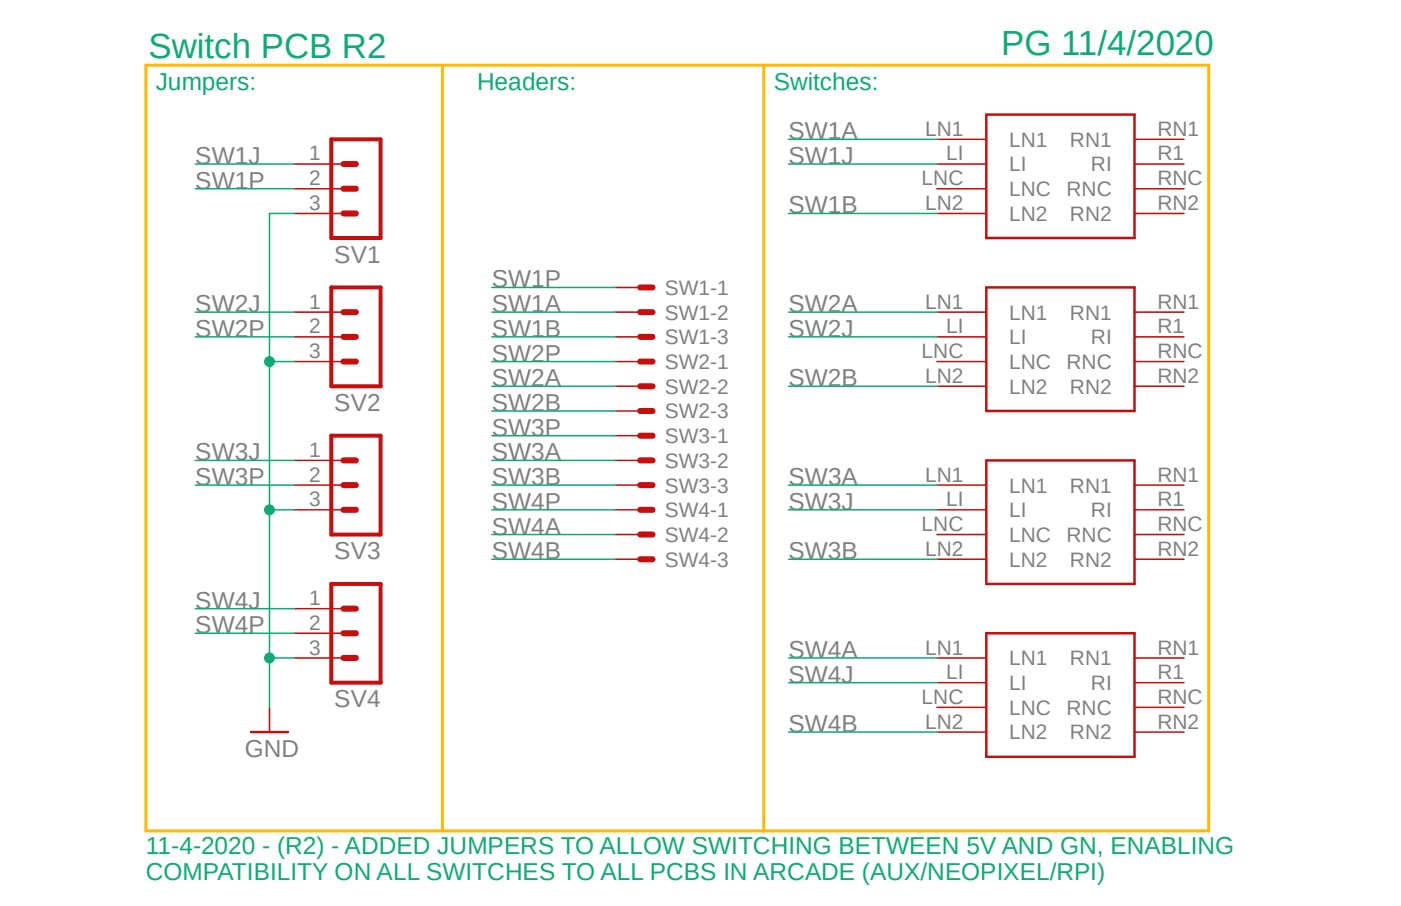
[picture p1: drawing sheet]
<?xml version="1.0" encoding="utf-8"?>
<!DOCTYPE eagle SYSTEM "eagle.dtd">
<eagle version="9.5.2">
<drawing>
<settings>
<setting alwaysvectorfont="no"/>
<setting verticaltext="up"/>
</settings>
<grid distance="0.1" unitdist="inch" unit="inch" style="lines" multiple="1" display="no" altdistance="0.01" altunitdist="inch" altunit="inch"/>
<schematic xreflabel="%F%N/%S.%C%R" xrefpart="/%S.%C%R">
<libraries>
<library name="Arcade Switch">
<symbols>
<symbol name="ARCADESWITCH">
<wire x1="0" y1="0" x2="0" y2="12.7" width="0.254" layer="94"/>
<wire x1="0" y1="12.7" x2="15.24" y2="12.7" width="0.254" layer="94"/>
<wire x1="15.24" y1="12.7" x2="15.24" y2="0" width="0.254" layer="94"/>
<wire x1="15.24" y1="0" x2="0" y2="0" width="0.254" layer="94"/>
<pin name="LN1" x="-5.08" y="10.16" length="middle"/>
<pin name="LI" x="-5.08" y="7.62" length="middle"/>
<pin name="LNC" x="-5.08" y="5.08" length="middle"/>
<pin name="LN2" x="-5.08" y="2.54" length="middle"/>
<pin name="RN1" x="20.32" y="10.16" length="middle" rot="R180"/>
<pin name="RI" x="20.32" y="7.62" length="middle" rot="R180"/>
<pin name="RN2" x="20.32" y="2.54" length="middle" rot="R180"/>
<pin name="RNC" x="20.32" y="5.08" length="middle" rot="R180"/>
</symbol>
</symbols>
<devicesets>
<deviceset name="ARCADESWITCH">
<gates>
<gate name="G$1" symbol="ARCADESWITCH" x="-7.62" y="-7.62"/>
</gates>
<devices>
<device name="" package="ARCADESWITCH">
<connects>
<connect gate="G$1" pin="LI" pad="LI"/>
<connect gate="G$1" pin="LN1" pad="LN1"/>
<connect gate="G$1" pin="LN2" pad="LN2"/>
<connect gate="G$1" pin="LNC" pad="LNC"/>
<connect gate="G$1" pin="RI" pad="R1"/>
<connect gate="G$1" pin="RN1" pad="RN1"/>
<connect gate="G$1" pin="RN2" pad="RN2"/>
<connect gate="G$1" pin="RNC" pad="RNC"/>
</connects>
<technologies>
<technology name=""/>
</technologies>
</device>
</devices>
</deviceset>
</devicesets>
</library>
<library name="PulseOximeterECG_AU">
<symbols>
<symbol name="GND">
<wire x1="-1.905" y1="0" x2="1.905" y2="0" width="0.254" layer="94"/>
<pin name="GND" x="0" y="2.54" visible="off" length="short" direction="sup" rot="R270"/>
<text x="-2.54" y="-2.54" size="1.778" layer="96">&gt;VALUE</text>
</symbol>
</symbols>
<devicesets>
<deviceset name="GND" prefix="GND">
<gates>
<gate name="1" symbol="GND" x="0" y="0"/>
</gates>
<devices>
<device name="">
<technologies>
<technology name=""/>
</technologies>
</device>
</devices>
</deviceset>
</devicesets>
</library>
<library name="con-molex">
<symbols>
<symbol name="MV">
<wire x1="1.27" y1="0" x2="0" y2="0" width="0.6096" layer="94"/>
<text x="2.54" y="-0.762" size="1.524" layer="95">&gt;NAME</text>
<text x="-0.762" y="1.397" size="1.778" layer="96">&gt;VALUE</text>
<pin name="S" x="-2.54" y="0" visible="off" length="short" direction="pas"/>
</symbol>
<symbol name="M">
<wire x1="1.27" y1="0" x2="0" y2="0" width="0.6096" layer="94"/>
<text x="2.54" y="-0.762" size="1.524" layer="95">&gt;NAME</text>
<pin name="S" x="-2.54" y="0" visible="off" length="short" direction="pas"/>
</symbol>
</symbols>
<devicesets>
<deviceset name="KK-156-3" prefix="X" uservalue="yes">
<gates>
<gate name="-1" symbol="MV" x="0" y="0" addlevel="always" swaplevel="1"/>
<gate name="-2" symbol="M" x="0" y="-2.54" addlevel="always" swaplevel="1"/>
<gate name="-3" symbol="M" x="0" y="-5.08" addlevel="always" swaplevel="1"/>
</gates>
<devices>
<device name="" package="KK-156-3">
<connects>
<connect gate="-1" pin="S" pad="1"/>
<connect gate="-2" pin="S" pad="2"/>
<connect gate="-3" pin="S" pad="3"/>
</connects>
<package3dinstances>
<package3dinstance package3d_urn="urn:adsk.eagle:package:8078801/1"/>
</package3dinstances>
<technologies>
<technology name="">
<attribute name="MF" value="MOLEX" constant="no"/>
<attribute name="MPN" value="" constant="no"/>
<attribute name="OC_FARNELL" value="unknown" constant="no"/>
<attribute name="OC_NEWARK" value="unknown" constant="no"/>
<attribute name="POPULARITY" value="1" constant="no"/>
</technology>
</technologies>
</device>
</devices>
</deviceset>
</devicesets>
</library>
<library name="con-lstb">
<symbols>
<symbol name="MA03-1">
<wire x1="3.81" y1="-5.08" x2="-1.27" y2="-5.08" width="0.4064" layer="94"/>
<wire x1="1.27" y1="2.54" x2="2.54" y2="2.54" width="0.6096" layer="94"/>
<wire x1="1.27" y1="0" x2="2.54" y2="0" width="0.6096" layer="94"/>
<wire x1="1.27" y1="-2.54" x2="2.54" y2="-2.54" width="0.6096" layer="94"/>
<wire x1="-1.27" y1="5.08" x2="-1.27" y2="-5.08" width="0.4064" layer="94"/>
<wire x1="3.81" y1="-5.08" x2="3.81" y2="5.08" width="0.4064" layer="94"/>
<wire x1="-1.27" y1="5.08" x2="3.81" y2="5.08" width="0.4064" layer="94"/>
<text x="-1.27" y="-7.62" size="1.778" layer="96">&gt;VALUE</text>
<text x="-1.27" y="5.842" size="1.778" layer="95">&gt;NAME</text>
<pin name="1" x="7.62" y="-2.54" visible="pad" length="middle" direction="pas" swaplevel="1" rot="R180"/>
<pin name="2" x="7.62" y="0" visible="pad" length="middle" direction="pas" swaplevel="1" rot="R180"/>
<pin name="3" x="7.62" y="2.54" visible="pad" length="middle" direction="pas" swaplevel="1" rot="R180"/>
</symbol>
</symbols>
<devicesets>
<deviceset name="MA03-1" prefix="SV" uservalue="yes">
<gates>
<gate name="G$1" symbol="MA03-1" x="0" y="0"/>
</gates>
<devices>
<device name="" package="MA03-1">
<connects>
<connect gate="G$1" pin="1" pad="1"/>
<connect gate="G$1" pin="2" pad="2"/>
<connect gate="G$1" pin="3" pad="3"/>
</connects>
<package3dinstances>
<package3dinstance package3d_urn="urn:adsk.eagle:package:8339/1"/>
</package3dinstances>
<technologies>
<technology name="">
<attribute name="MF" value="" constant="no"/>
<attribute name="MPN" value="" constant="no"/>
<attribute name="OC_FARNELL" value="unknown" constant="no"/>
<attribute name="OC_NEWARK" value="unknown" constant="no"/>
<attribute name="POPULARITY" value="48" constant="no"/>
</technology>
</technologies>
</device>
</devices>
</deviceset>
</devicesets>
</library>
</libraries>
<attributes>
</attributes>
<variantdefs>
</variantdefs>
<classes>
<class number="0" name="default" width="0" drill="0">
</class>
</classes>
<parts>
<part name="U$1" library="Arcade Switch" deviceset="ARCADESWITCH" device=""/>
<part name="U$2" library="Arcade Switch" deviceset="ARCADESWITCH" device=""/>
<part name="U$3" library="Arcade Switch" deviceset="ARCADESWITCH" device=""/>
<part name="U$4" library="Arcade Switch" deviceset="ARCADESWITCH" device=""/>
<part name="SW1" library="con-molex" deviceset="KK-156-3" device="" package3d_urn="urn:adsk.eagle:package:8078801/1"/>
<part name="SW2" library="con-molex" deviceset="KK-156-3" device="" package3d_urn="urn:adsk.eagle:package:8078801/1"/>
<part name="SW3" library="con-molex" deviceset="KK-156-3" device="" package3d_urn="urn:adsk.eagle:package:8078801/1"/>
<part name="SW4" library="con-molex" deviceset="KK-156-3" device="" package3d_urn="urn:adsk.eagle:package:8078801/1"/>
<part name="SV4" library="con-lstb" deviceset="MA03-1" device="" package3d_urn="urn:adsk.eagle:package:8339/1"/>
<part name="SV3" library="con-lstb" deviceset="MA03-1" device="" package3d_urn="urn:adsk.eagle:package:8339/1"/>
<part name="SV1" library="con-lstb" deviceset="MA03-1" device="" package3d_urn="urn:adsk.eagle:package:8339/1"/>
<part name="SV2" library="con-lstb" deviceset="MA03-1" device="" package3d_urn="urn:adsk.eagle:package:8339/1"/>
<part name="GND3" library="PulseOximeterECG_AU" deviceset="GND" device=""/>
</parts>
<sheets>
<sheet>
<plain>
<wire x1="-55.88" y1="76.2" x2="-55.88" y2="-2.54" width="0.3048" layer="90"/>
<wire x1="-55.88" y1="-2.54" x2="7.62" y2="-2.54" width="0.3048" layer="90"/>
<wire x1="7.62" y1="-2.54" x2="53.34" y2="-2.54" width="0.3048" layer="90"/>
<wire x1="53.34" y1="-2.54" x2="53.34" y2="76.2" width="0.3048" layer="90"/>
<wire x1="53.34" y1="76.2" x2="7.62" y2="76.2" width="0.3048" layer="90"/>
<wire x1="-55.88" y1="76.2" x2="7.62" y2="76.2" width="0.3048" layer="90"/>
<wire x1="7.62" y1="76.2" x2="7.62" y2="-2.54" width="0.3048" layer="90"/>
<text x="8.636" y="73.66" size="1.778" layer="91">Switches:</text>
<text x="-21.844" y="73.66" size="1.778" layer="91">Headers:</text>
<text x="-55.626" y="76.962" size="2.54" layer="91">Switch PCB R2</text>
<text x="32.004" y="77.216" size="2.54" layer="91">PG 11/4/2020</text>
<wire x1="-25.4" y1="76.2" x2="-25.4" y2="-2.54" width="0.3048" layer="90"/>
<text x="-54.864" y="73.66" size="1.778" layer="91">Jumpers:</text>
<text x="-55.88" y="-7.62" size="1.778" layer="91">11-4-2020 - (R2) - ADDED JUMPERS TO ALLOW SWITCHING BETWEEN 5V AND GN, ENABLING 
COMPATIBILITY ON ALL SWITCHES TO ALL PCBS IN ARCADE (AUX/NEOPIXEL/RPI)</text>
</plain>
<instances>
<instance part="U$1" gate="G$1" x="30.48" y="58.42" smashed="yes"/>
<instance part="U$2" gate="G$1" x="30.48" y="40.64" smashed="yes"/>
<instance part="U$3" gate="G$1" x="30.48" y="22.86" smashed="yes"/>
<instance part="U$4" gate="G$1" x="30.48" y="5.08" smashed="yes"/>
<instance part="SW1" gate="-1" x="-5.08" y="53.34" smashed="yes">
<attribute name="NAME" x="-2.54" y="52.578" size="1.524" layer="95"/>
<attribute name="VALUE" x="-5.842" y="54.737" size="1.778" layer="96"/>
</instance>
<instance part="SW1" gate="-2" x="-5.08" y="50.8" smashed="yes">
<attribute name="NAME" x="-2.54" y="50.038" size="1.524" layer="95"/>
</instance>
<instance part="SW1" gate="-3" x="-5.08" y="48.26" smashed="yes">
<attribute name="NAME" x="-2.54" y="47.498" size="1.524" layer="95"/>
</instance>
<instance part="SW2" gate="-1" x="-5.08" y="45.72" smashed="yes">
<attribute name="NAME" x="-2.54" y="44.958" size="1.524" layer="95"/>
<attribute name="VALUE" x="-5.842" y="47.117" size="1.778" layer="96"/>
</instance>
<instance part="SW2" gate="-2" x="-5.08" y="43.18" smashed="yes">
<attribute name="NAME" x="-2.54" y="42.418" size="1.524" layer="95"/>
</instance>
<instance part="SW2" gate="-3" x="-5.08" y="40.64" smashed="yes">
<attribute name="NAME" x="-2.54" y="39.878" size="1.524" layer="95"/>
</instance>
<instance part="SW3" gate="-1" x="-5.08" y="38.1" smashed="yes">
<attribute name="NAME" x="-2.54" y="37.338" size="1.524" layer="95"/>
<attribute name="VALUE" x="-5.842" y="39.497" size="1.778" layer="96"/>
</instance>
<instance part="SW3" gate="-2" x="-5.08" y="35.56" smashed="yes">
<attribute name="NAME" x="-2.54" y="34.798" size="1.524" layer="95"/>
</instance>
<instance part="SW3" gate="-3" x="-5.08" y="33.02" smashed="yes">
<attribute name="NAME" x="-2.54" y="32.258" size="1.524" layer="95"/>
</instance>
<instance part="SW4" gate="-1" x="-5.08" y="30.48" smashed="yes">
<attribute name="NAME" x="-2.54" y="29.718" size="1.524" layer="95"/>
<attribute name="VALUE" x="-5.842" y="31.877" size="1.778" layer="96"/>
</instance>
<instance part="SW4" gate="-2" x="-5.08" y="27.94" smashed="yes">
<attribute name="NAME" x="-2.54" y="27.178" size="1.524" layer="95"/>
</instance>
<instance part="SW4" gate="-3" x="-5.08" y="25.4" smashed="yes">
<attribute name="NAME" x="-2.54" y="24.638" size="1.524" layer="95"/>
</instance>
<instance part="SV4" gate="G$1" x="-33.02" y="17.78" smashed="yes" rot="R180">
<attribute name="VALUE" x="-31.75" y="25.4" size="1.778" layer="96" rot="R180"/>
<attribute name="NAME" x="-31.75" y="11.938" size="1.778" layer="95" rot="R180"/>
</instance>
<instance part="SV3" gate="G$1" x="-33.02" y="33.02" smashed="yes" rot="R180">
<attribute name="VALUE" x="-31.75" y="40.64" size="1.778" layer="96" rot="R180"/>
<attribute name="NAME" x="-31.75" y="27.178" size="1.778" layer="95" rot="R180"/>
</instance>
<instance part="SV1" gate="G$1" x="-33.02" y="63.5" smashed="yes" rot="R180">
<attribute name="VALUE" x="-31.75" y="71.12" size="1.778" layer="96" rot="R180"/>
<attribute name="NAME" x="-31.75" y="57.658" size="1.778" layer="95" rot="R180"/>
</instance>
<instance part="SV2" gate="G$1" x="-33.02" y="48.26" smashed="yes" rot="R180">
<attribute name="VALUE" x="-31.75" y="55.88" size="1.778" layer="96" rot="R180"/>
<attribute name="NAME" x="-31.75" y="42.418" size="1.778" layer="95" rot="R180"/>
</instance>
<instance part="GND3" gate="1" x="-43.18" y="7.62" smashed="yes">
<attribute name="VALUE" x="-45.72" y="5.08" size="1.778" layer="96"/>
</instance>
</instances>
<busses>
</busses>
<nets>
<net name="GND" class="0">
<segment>
<pinref part="GND3" gate="1" pin="GND"/>
<pinref part="SV1" gate="G$1" pin="3"/>
<wire x1="-43.18" y1="10.16" x2="-43.18" y2="15.24" width="0.1524" layer="91"/>
<wire x1="-43.18" y1="15.24" x2="-43.18" y2="30.48" width="0.1524" layer="91"/>
<wire x1="-43.18" y1="30.48" x2="-43.18" y2="45.72" width="0.1524" layer="91"/>
<wire x1="-43.18" y1="45.72" x2="-43.18" y2="60.96" width="0.1524" layer="91"/>
<wire x1="-43.18" y1="60.96" x2="-40.64" y2="60.96" width="0.1524" layer="91"/>
<pinref part="SV2" gate="G$1" pin="3"/>
<wire x1="-40.64" y1="45.72" x2="-43.18" y2="45.72" width="0.1524" layer="91"/>
<junction x="-43.18" y="45.72"/>
<pinref part="SV3" gate="G$1" pin="3"/>
<wire x1="-40.64" y1="30.48" x2="-43.18" y2="30.48" width="0.1524" layer="91"/>
<junction x="-43.18" y="30.48"/>
<pinref part="SV4" gate="G$1" pin="3"/>
<wire x1="-40.64" y1="15.24" x2="-43.18" y2="15.24" width="0.1524" layer="91"/>
<junction x="-43.18" y="15.24"/>
</segment>
</net>
<net name="SW4B" class="0">
<segment>
<pinref part="U$4" gate="G$1" pin="LN2"/>
<wire x1="25.4" y1="7.62" x2="10.16" y2="7.62" width="0.1524" layer="91"/>
<label x="10.16" y="7.62" size="1.778" layer="95"/>
</segment>
<segment>
<pinref part="SW4" gate="-3" pin="S"/>
<wire x1="-7.62" y1="25.4" x2="-20.32" y2="25.4" width="0.1524" layer="91"/>
<label x="-20.32" y="25.4" size="1.778" layer="95"/>
</segment>
</net>
<net name="SW4A" class="0">
<segment>
<pinref part="U$4" gate="G$1" pin="LN1"/>
<wire x1="10.16" y1="15.24" x2="25.4" y2="15.24" width="0.1524" layer="91"/>
<label x="10.16" y="15.24" size="1.778" layer="95"/>
</segment>
<segment>
<pinref part="SW4" gate="-2" pin="S"/>
<wire x1="-7.62" y1="27.94" x2="-20.32" y2="27.94" width="0.1524" layer="91"/>
<label x="-20.32" y="27.94" size="1.778" layer="95"/>
</segment>
</net>
<net name="SW3B" class="0">
<segment>
<pinref part="U$3" gate="G$1" pin="LN2"/>
<wire x1="25.4" y1="25.4" x2="10.16" y2="25.4" width="0.1524" layer="91"/>
<label x="10.16" y="25.4" size="1.778" layer="95"/>
</segment>
<segment>
<pinref part="SW3" gate="-3" pin="S"/>
<wire x1="-7.62" y1="33.02" x2="-20.32" y2="33.02" width="0.1524" layer="91"/>
<label x="-20.32" y="33.02" size="1.778" layer="95"/>
</segment>
</net>
<net name="SW3A" class="0">
<segment>
<pinref part="U$3" gate="G$1" pin="LN1"/>
<wire x1="10.16" y1="33.02" x2="25.4" y2="33.02" width="0.1524" layer="91"/>
<label x="10.16" y="33.02" size="1.778" layer="95"/>
</segment>
<segment>
<pinref part="SW3" gate="-2" pin="S"/>
<wire x1="-7.62" y1="35.56" x2="-20.32" y2="35.56" width="0.1524" layer="91"/>
<label x="-20.32" y="35.56" size="1.778" layer="95"/>
</segment>
</net>
<net name="SW2B" class="0">
<segment>
<pinref part="U$2" gate="G$1" pin="LN2"/>
<wire x1="10.16" y1="43.18" x2="25.4" y2="43.18" width="0.1524" layer="91"/>
<label x="10.16" y="43.18" size="1.778" layer="95"/>
</segment>
<segment>
<pinref part="SW2" gate="-3" pin="S"/>
<wire x1="-7.62" y1="40.64" x2="-20.32" y2="40.64" width="0.1524" layer="91"/>
<label x="-20.32" y="40.64" size="1.778" layer="95"/>
</segment>
</net>
<net name="SW2A" class="0">
<segment>
<pinref part="U$2" gate="G$1" pin="LN1"/>
<wire x1="25.4" y1="50.8" x2="10.16" y2="50.8" width="0.1524" layer="91"/>
<label x="10.16" y="50.8" size="1.778" layer="95"/>
</segment>
<segment>
<pinref part="SW2" gate="-2" pin="S"/>
<wire x1="-7.62" y1="43.18" x2="-20.32" y2="43.18" width="0.1524" layer="91"/>
<label x="-20.32" y="43.18" size="1.778" layer="95"/>
</segment>
</net>
<net name="SW1B" class="0">
<segment>
<pinref part="U$1" gate="G$1" pin="LN2"/>
<wire x1="10.16" y1="60.96" x2="25.4" y2="60.96" width="0.1524" layer="91"/>
<label x="10.16" y="60.96" size="1.778" layer="95"/>
</segment>
<segment>
<pinref part="SW1" gate="-3" pin="S"/>
<wire x1="-7.62" y1="48.26" x2="-20.32" y2="48.26" width="0.1524" layer="91"/>
<label x="-20.32" y="48.26" size="1.778" layer="95"/>
</segment>
</net>
<net name="SW1A" class="0">
<segment>
<pinref part="U$1" gate="G$1" pin="LN1"/>
<wire x1="10.16" y1="68.58" x2="25.4" y2="68.58" width="0.1524" layer="91"/>
<label x="10.16" y="68.58" size="1.778" layer="95"/>
</segment>
<segment>
<pinref part="SW1" gate="-2" pin="S"/>
<wire x1="-7.62" y1="50.8" x2="-20.32" y2="50.8" width="0.1524" layer="91"/>
<label x="-20.32" y="50.8" size="1.778" layer="95"/>
</segment>
</net>
<net name="SW1P" class="0">
<segment>
<pinref part="SW1" gate="-1" pin="S"/>
<wire x1="-7.62" y1="53.34" x2="-20.32" y2="53.34" width="0.1524" layer="91"/>
<label x="-20.32" y="53.34" size="1.778" layer="95"/>
</segment>
<segment>
<pinref part="SV1" gate="G$1" pin="2"/>
<wire x1="-40.64" y1="63.5" x2="-50.8" y2="63.5" width="0.1524" layer="91"/>
<label x="-50.8" y="63.5" size="1.778" layer="95"/>
</segment>
</net>
<net name="SW2P" class="0">
<segment>
<pinref part="SW2" gate="-1" pin="S"/>
<wire x1="-7.62" y1="45.72" x2="-20.32" y2="45.72" width="0.1524" layer="91"/>
<label x="-20.32" y="45.72" size="1.778" layer="95"/>
</segment>
<segment>
<pinref part="SV2" gate="G$1" pin="2"/>
<wire x1="-40.64" y1="48.26" x2="-50.8" y2="48.26" width="0.1524" layer="91"/>
<label x="-50.8" y="48.26" size="1.778" layer="95"/>
</segment>
</net>
<net name="SW4P" class="0">
<segment>
<pinref part="SW4" gate="-1" pin="S"/>
<wire x1="-7.62" y1="30.48" x2="-20.32" y2="30.48" width="0.1524" layer="91"/>
<label x="-20.32" y="30.48" size="1.778" layer="95"/>
</segment>
<segment>
<pinref part="SV4" gate="G$1" pin="2"/>
<wire x1="-40.64" y1="17.78" x2="-50.8" y2="17.78" width="0.1524" layer="91"/>
<label x="-50.8" y="17.78" size="1.778" layer="95"/>
</segment>
</net>
<net name="SW3P" class="0">
<segment>
<pinref part="SW3" gate="-1" pin="S"/>
<wire x1="-7.62" y1="38.1" x2="-20.32" y2="38.1" width="0.1524" layer="91"/>
<label x="-20.32" y="38.1" size="1.778" layer="95"/>
</segment>
<segment>
<pinref part="SV3" gate="G$1" pin="2"/>
<wire x1="-40.64" y1="33.02" x2="-50.8" y2="33.02" width="0.1524" layer="91"/>
<label x="-50.8" y="33.02" size="1.778" layer="95"/>
</segment>
</net>
<net name="SW1J" class="0">
<segment>
<pinref part="U$1" gate="G$1" pin="LI"/>
<wire x1="25.4" y1="66.04" x2="10.16" y2="66.04" width="0.1524" layer="91"/>
<label x="10.16" y="66.04" size="1.778" layer="95"/>
</segment>
<segment>
<pinref part="SV1" gate="G$1" pin="1"/>
<wire x1="-40.64" y1="66.04" x2="-50.8" y2="66.04" width="0.1524" layer="91"/>
<label x="-50.8" y="66.04" size="1.778" layer="95"/>
</segment>
</net>
<net name="SW2J" class="0">
<segment>
<pinref part="U$2" gate="G$1" pin="LI"/>
<wire x1="25.4" y1="48.26" x2="10.16" y2="48.26" width="0.1524" layer="91"/>
<label x="10.16" y="48.26" size="1.778" layer="95"/>
</segment>
<segment>
<pinref part="SV2" gate="G$1" pin="1"/>
<wire x1="-40.64" y1="50.8" x2="-50.8" y2="50.8" width="0.1524" layer="91"/>
<label x="-50.8" y="50.8" size="1.778" layer="95"/>
</segment>
</net>
<net name="SW3J" class="0">
<segment>
<pinref part="U$3" gate="G$1" pin="LI"/>
<wire x1="25.4" y1="30.48" x2="10.16" y2="30.48" width="0.1524" layer="91"/>
<label x="10.16" y="30.48" size="1.778" layer="95"/>
</segment>
<segment>
<pinref part="SV3" gate="G$1" pin="1"/>
<wire x1="-40.64" y1="35.56" x2="-50.8" y2="35.56" width="0.1524" layer="91"/>
<label x="-50.8" y="35.56" size="1.778" layer="95"/>
</segment>
</net>
<net name="SW4J" class="0">
<segment>
<pinref part="U$4" gate="G$1" pin="LI"/>
<wire x1="25.4" y1="12.7" x2="10.16" y2="12.7" width="0.1524" layer="91"/>
<label x="10.16" y="12.7" size="1.778" layer="95"/>
</segment>
<segment>
<pinref part="SV4" gate="G$1" pin="1"/>
<wire x1="-40.64" y1="20.32" x2="-50.8" y2="20.32" width="0.1524" layer="91"/>
<label x="-50.8" y="20.32" size="1.778" layer="95"/>
</segment>
</net>
</nets>
</sheet>
</sheets>
</schematic>
</drawing>
<compatibility>
<note version="6.3" minversion="6.2.2" severity="warning">
Since Version 6.2.2 text objects can contain more than one line,
which will not be processed correctly with this version.
</note>
<note version="8.2" severity="warning">
Since Version 8.2, EAGLE supports online libraries. The ids
of those online libraries will not be understood (or retained)
with this version.
</note>
<note version="8.3" severity="warning">
Since Version 8.3, EAGLE supports URNs for individual library
assets (packages, symbols, and devices). The URNs of those assets
will not be understood (or retained) with this version.
</note>
<note version="8.3" severity="warning">
Since Version 8.3, EAGLE supports the association of 3D packages
with devices in libraries, schematics, and board files. Those 3D
packages will not be understood (or retained) with this version.
</note>
</compatibility>
</eagle>
